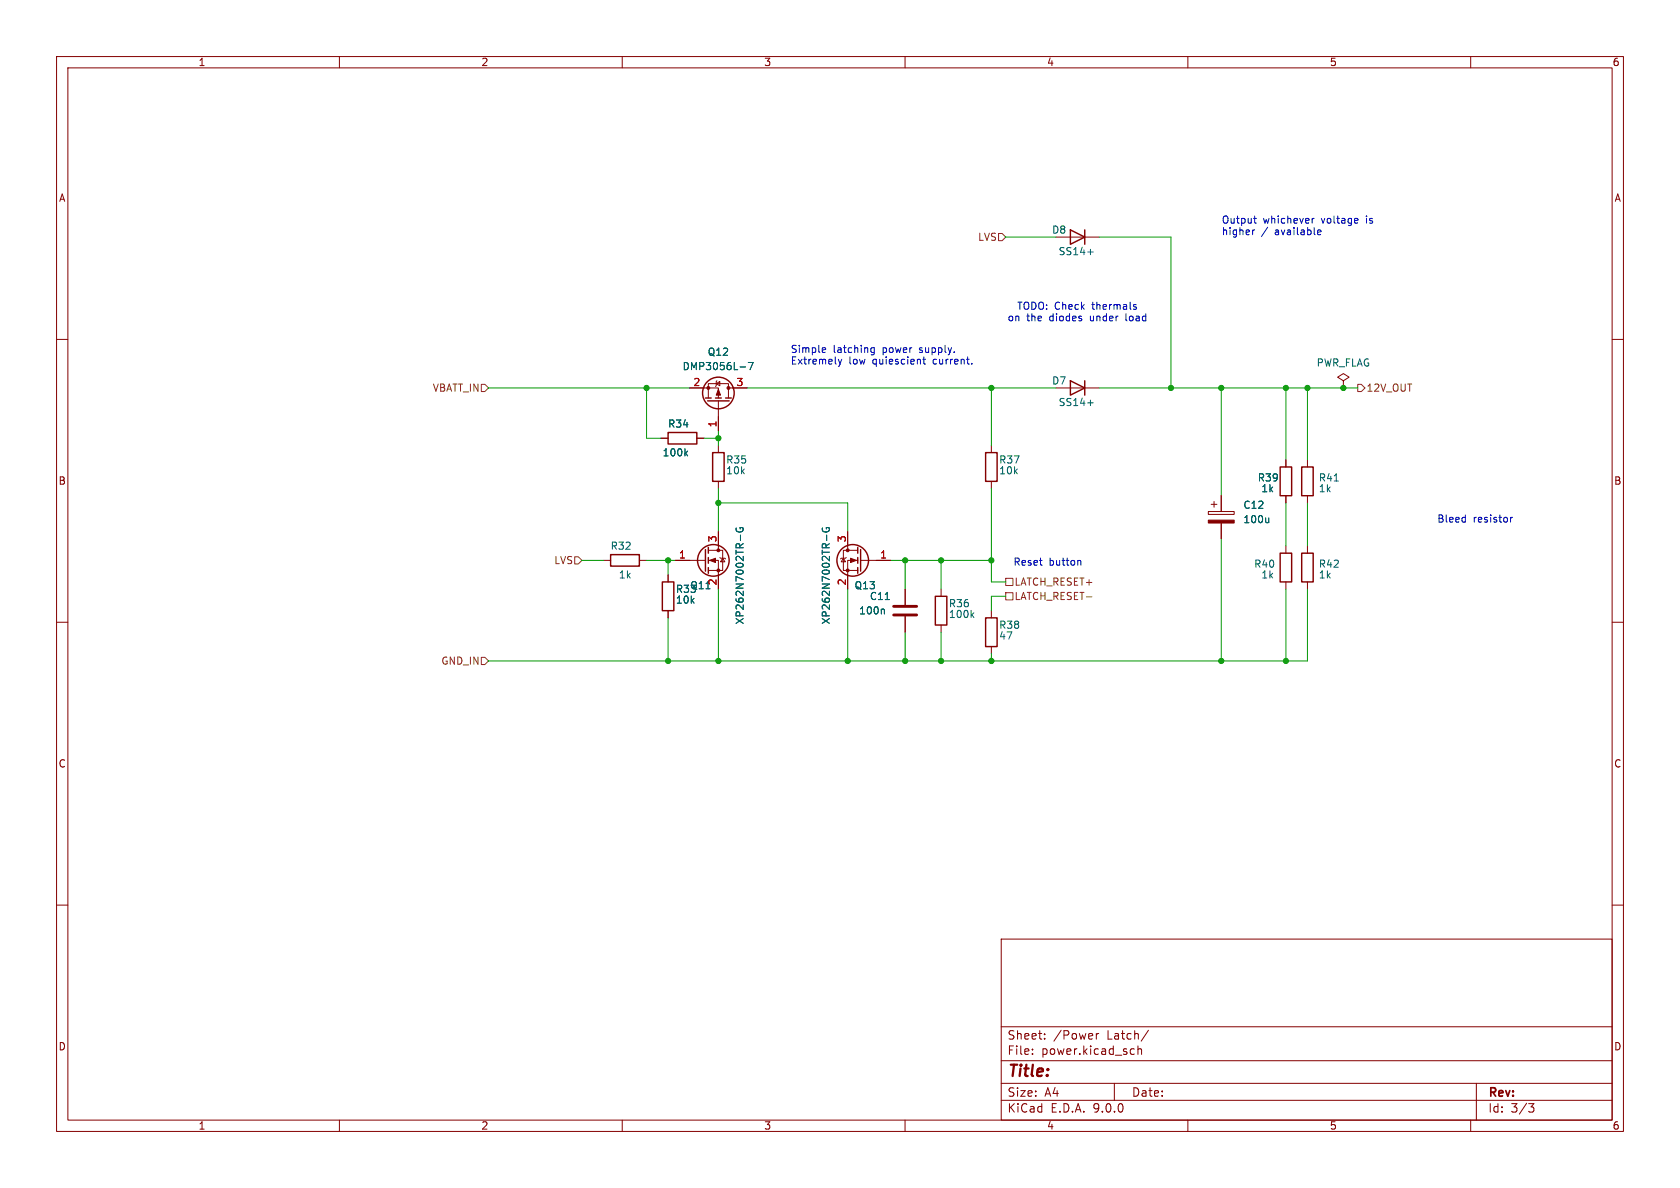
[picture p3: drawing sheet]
<svg xmlns="http://www.w3.org/2000/svg" width="297mm" height="210mm" viewBox="0 0 297 210" stroke-linecap="round" stroke-linejoin="round" font-family="sans-serif">
<g fill="none" stroke="#840000" stroke-width=".18">
<path d="M10 10h277v190h-277zM12 12h273v186h-273zM60 10v2M110 10v2M160 10v2M210 10v2M260 10v2M186.7 41.9h7.6M10 60h2M116.8 77.5h1.3M121.9 68.6h5.1v1.8M123.2 77.5h1.3"/>
<path d="M125.2 70.4v-2.6h3.6v2.6M126.6 67.8l.7-.4v.8zM126.7 67.3l-.1 .1v.8l-.1 .1M127 70.9v5.3M127 78.7v1.3M128.8 68.6h3.3M175.3 78.7v1.3M186.7 68.6h7.6M237.5 67.3l-1-.6 1-.7 1 .7-1 .6v1.3M237.5 68.6h.1M285 60h2M106.7 99.1h1.2"/>
<path d="M113 99.1h1.3M119.4 99.1h5.3M125.2 97.3h2.6v3.5h-2.6M125.2 99.1h1.8v5M127 85.1v1.3M127 94v3.3M127.3 98.6l.1 .1h.7l.2 .1M127.8 98.7l.3 .6h-.7zM149.1 98.7l.4 .6h-.8zM149.6 98.6l-.1 .1h-.8l-.1 .1M149.9 94v3.3M151.6 97.3h-2.5v3.5h2.5"/>
<path d="M151.6 99.1h-1.7v5M152.1 99.1h5.4M175.3 85.1v1.3M213.6 90.4h4.6v.5h-4.6zM214.1 89.2h1M214.6 88.6v1.1M215.9 87.6v2.8M215.9 92.5v2.8M227.3 81.3v1.3M227.3 87.6v1.3M227.3 96.5v1.3M231.1 81.3v1.3"/>
<path d="M231.1 87.6v1.3M231.1 96.5v1.3M10 110h2M118.1 101.6v1.3M118.1 108v1.2M160 104.1v2.8M160 109v2.8M166.4 104.1v1.3M166.4 110.5v1.3M175.3 108v1.2M175.3 114.3v1.3M227.3 102.9v1.2"/>
<path d="M231.1 102.9v1.2M285 110h2M10 160h2M177 166h108v32h-108zM285 160h2M60 198v2M110 198v2M160 198v2M177 194.5h108M177 191.5h108M177 187.5h108M177 181.5h108"/>
<path d="M182.5 186.3v.1M182.5 185.5v.1M184.7 183.6v.1M184.7 182.8v.1M193.8 182.7v1M194.2 182.7l-.2 .1-.2 .2M197 191.5v3M200.1 185.4l.4 .1M200.5 186.3l-.4 .1M201.2 185.5l.2-.1 .3 .1 .1 .9M201.2 184.9v1.5M203 182.1l-1.3 2"/>
<path d="M210 198v2M260 198v2M261 191.5v6.5M270.2 195.1h1l-.5 .6 .4 .1 .1 .5-.3 .3h-.4"/>
</g>
<g fill="none" stroke="#840000" stroke-width=".25">
<path d="M189.2 40.6l2.6 1.3-2.6 1.3zM191.8 40.6v2.6M118.1 76.5h5.1v2h-5.1zM124.7 70.4h1M125.1 70.9h3.8M126.5 70.4h1M128.3 70.4h1M189.2 67.3l2.6 1.3-2.6 1.3zM191.8 67.3v2.6M107.9 98h5.1v2.1h-5.1zM124.7 97.2v3.8M125.2 96.8v1"/>
<path d="M125.2 98.6v1M126 80h2v5.1h-2zM151.6 96.8v1M151.6 98.6v1M152.1 97.2v3.8M174.2 80h2.1v5.1h-2.1zM226.3 97.8h2v5.1h-2zM226.3 82.6h2v5h-2zM230.1 82.6h2.1v5h-2.1zM230.1 97.8h2.1v5.1h-2.1zM117.1 102.9h2v5.1h-2zM125.2 100.3v1"/>
<path d="M151.6 100.3v1M165.4 105.4h2v5.1h-2zM174.2 109.2h2.1v5.1h-2.1z"/>
<circle cx="127" cy="69.5" r="2.79"/>
<circle cx="126.1" cy="99.1" r="2.79"/>
<circle cx="150.7" cy="99.1" r="2.79"/>
</g>
<g fill="none" stroke="#006464" stroke-width=".18">
<path d="M192.3 44.5h1M121.6 79.7l-.5 .5M130.8 64.9h1M132.3 64.1h.8l-.5 1.2M192.3 71.2h1M121.2 80.1l.4 .5M130.2 93.3a.59 .59 0 0 0 .6 .8 .59 .59 0 0 0 .5-.8h-.5v.2M130.9 94.6v1M145.4 93.3a.59 .59 0 0 0 .6 .8 .59 .59 0 0 0 .6-.8h-.5v.2M146.1 94.6v1M224.3 91.6v.8M224.3 92.3l-.2 .1"/>
<path d="M235.9 85h.7M156.2 107.7l.2 .2v.6M156.5 106h.7M171.8 108.7l.4 .5M172.2 108.3l-.5 .5"/>
</g>
<g fill="#840000" stroke="#840000" stroke-width=".18">
<path d="M127 68.8l.4 1.1h-.8z"/>
<path d="M125.5 99.1l1-.4v.7z"/>
<path d="M150.4 98.7l1 .4-1 .3z"/>
<path d="M213.6 91.9h4.6v.6h-4.6z"/>
<circle cx="128.8" cy="68.6" r=".25"/>
<circle cx="125.2" cy="68.6" r=".25"/>
<circle cx="127" cy="97.3" r=".25"/>
<circle cx="127" cy="100.8" r=".25"/>
<circle cx="149.9" cy="97.3" r=".25"/>
<circle cx="149.9" cy="100.8" r=".25"/>
</g>
<path d="M158 107.2h4.1M158 108.7h4.1" fill="none" stroke="#840000" stroke-width=".51"/>
<path d="M176.5 41.3h.7l.6 .6-.6 .6h-.7zM85.1 67.9h.6l.7 .7-.7 .6h-.6zM240 67.9h.7l.6 .7-.6 .6h-.7zM101.6 98.4h.6l.7 .7-.7 .6h-.6zM85.1 116.2h.6l.7 .6-.7 .7h-.6zM177.8 104.8h1.3v1.2h-1.3zM177.8 102.2h1.3v1.3h-1.3z" fill="none" stroke="#725600" stroke-width=".18"/>
<g fill="none" stroke="#009600" stroke-width=".18">
<path d="M177.8 41.9h8.9M194.3 41.9h12.7v26.7M86.4 68.6h35.5M114.3 68.6v8.9h2.5M124.5 77.5h2.5M127 76.2v2.5M132.1 68.6h54.6M175.3 68.6v10.1M194.3 68.6h45.7M215.9 68.6v19M227.3 68.6v12.7M231.1 68.6v12.7"/>
<path d="M102.9 99.1h3.8M114.3 99.1h5.1M118.1 99.1v2.5M127 86.4v7.6M127 88.9h22.9v5.1M157.5 99.1h17.8M160 99.1v5M166.4 99.1v5M175.3 86.4v16.5h2.5M215.9 95.3v21.5M227.3 88.9v7.6M231.1 88.9v7.6"/>
<path d="M118.1 109.2v7.6M127 104.1v12.7M149.9 104.1v12.7M160 111.8v5M166.4 111.8v5M175.3 115.6v1.2M177.8 105.4h-2.5v2.6M227.3 104.1v12.7M231.1 104.1v12.7h-144.7"/>
</g>
<g fill="none" stroke="#0000c2" stroke-width=".18">
<path d="M221.6 38.6h.5M221.8 38.2v1.1l.3 .2M232 38.6v.9M232.3 38.6l-.3 .2M239.9 38.6l.2 .3-.6 .1M240 39.4l-.1 .1M200.4 54.2l.5 .2v.2l-.4 .1M200.4 53.9h.5M221.4 40.6v.9M221.8 40.6l-.4 .3M233 40.7l.4-.1 .1 .4-.6 .1M233 41.4h.5"/>
<path d="M145.5 61.5h.4l.1 .3-.6 .1M145.9 62.3h-.4M148.2 63.5l.3 .9M148.5 64.4l-.3 .4M148.8 63.5l-.3 .9M154.6 61.5h-.4l-.2 .2 .1 .6h.5M154.6 61.5v1l-.2 .2M163.1 63.5h.5M163.3 63.1v1.1l.3 .2M171.8 64.2v.2M190.7 99.1l.4 .2v.6M258.9 91.4l.2 .1"/>
<path d="M259.1 91v1.3M259.1 92.2l-.2 .1M267 91.4v.9M267.4 91.4l-.4 .3"/>
</g>
<g fill="#009600" stroke="#009600" stroke-width=".18">
<circle cx="175.3" cy="116.8" r=".46"/>
<circle cx="166.4" cy="116.8" r=".46"/>
<circle cx="175.3" cy="99.1" r=".46"/>
<circle cx="166.4" cy="99.1" r=".46"/>
<circle cx="175.3" cy="68.6" r=".46"/>
<circle cx="127" cy="77.5" r=".46"/>
<circle cx="114.3" cy="68.6" r=".46"/>
<circle cx="160" cy="99.1" r=".46"/>
<circle cx="127" cy="116.8" r=".46"/>
<circle cx="118.1" cy="116.8" r=".46"/>
<circle cx="118.1" cy="99.1" r=".46"/>
<circle cx="149.9" cy="116.8" r=".46"/>
<circle cx="160" cy="116.8" r=".46"/>
<circle cx="127" cy="88.9" r=".46"/>
<circle cx="207" cy="68.6" r=".46"/>
<circle cx="215.9" cy="68.6" r=".46"/>
<circle cx="231.1" cy="68.6" r=".46"/>
<circle cx="237.5" cy="68.6" r=".46"/>
<circle cx="227.3" cy="68.6" r=".46"/>
<circle cx="227.3" cy="116.8" r=".46"/>
<circle cx="215.9" cy="116.8" r=".46"/>
</g>
<text font-size="2.8" fill="#840000" x="178" y="190.9">Title:</text>
<g font-size="2.1" fill="#840000">
<text x="178" y="184">Sheet:</text>
<text x="186.2" y="184">/Power</text>
<text x="195.7" y="184">Latch/</text>
<text x="178" y="186.7">File:</text>
<text x="184.1" y="186.7">power.kicad_sch</text>
<text x="178" y="196.9">KiCad</text>
<text x="178" y="194.1">Size:</text>
<text x="184.7" y="194.1">A4</text>
<text x="185.7" y="196.9">E.D.A.</text>
<text x="193.3" y="196.9">9.0.0</text>
<text x="200" y="194.1">Date:</text>
<text x="263" y="194.3">Rev:</text>
<text x="263" y="196.9">Id:</text>
<text x="267.1" y="196.9">3/3</text>
</g>
<g font-size="1.8" fill="#840000">
<text x="35" y="11.9">1</text>
<text x="85" y="11.9">2</text>
<text x="135" y="11.9">3</text>
<text x="185" y="11.9">4</text>
<text x="235" y="11.9">5</text>
<text x="285" y="11.9">6</text>
<text x="10.3" y="35.9">A</text>
<text x="285.3" y="35.9">A</text>
<text x="10.3" y="85.9">B</text>
<text x="285.3" y="85.9">B</text>
<text x="10.3" y="135.9">C</text>
<text x="285.3" y="135.9">C</text>
<text x="10.3" y="185.9">D</text>
<text x="285.3" y="185.9">D</text>
<text x="35" y="199.9">1</text>
<text x="85" y="199.9">2</text>
<text x="135" y="199.9">3</text>
<text x="185" y="199.9">4</text>
<text x="235" y="199.9">5</text>
<text x="285" y="199.9">6</text>
</g>
<g font-size="1.8" fill="#006464">
<text x="185.9" y="41.5">D8</text>
<text x="187.1" y="45.3">SS14+</text>
<text x="120.6" y="65.6">DMP3056L-7</text>
<text x="125" y="63.1">Q12</text>
<text x="232.7" y="65">PWR_FLAG</text>
<text x="185.9" y="68.2">D7</text>
<text x="187.1" y="72">SS14+</text>
<text x="118" y="75.8">R34</text>
<text x="117.1" y="80.9">100k</text>
<text x="128.3" y="82.1">R35</text>
<text x="176.5" y="82.1">R37</text>
<text x="128.3" y="84">10k</text>
<text x="176.5" y="84">10k</text>
<text x="222.3" y="85.3">R39</text>
<text x="222.9" y="87.2">1k</text>
<text x="233.1" y="85.3">R41</text>
<text x="233.1" y="87.2">1k</text>
<text x="219.7" y="92.7">100u</text>
<text x="219.7" y="90.1">C12</text>
<text x="107.9" y="97.4">R32</text>
<text x="221.6" y="100.6">R40</text>
<text x="233.1" y="100.6">R42</text>
<text x="109.3" y="102.5">1k</text>
<text x="119.4" y="106.9">10k</text>
<text x="119.4" y="105">R33</text>
<text x="121.9" y="104.4">Q11</text>
<text x="151" y="104.4">Q13</text>
<text x="153.7" y="106.3">C11</text>
<text x="167.6" y="107.5">R36</text>
<text x="222.9" y="102.5">1k</text>
<text x="233.1" y="102.5">1k</text>
<text x="131.7" y="110.5" transform="rotate(-90 131.7 110.5)">XP262N7002TR-G</text>
<text x="146.9" y="110.5" transform="rotate(-90 146.9 110.5)">XP262N7002TR-G</text>
<text x="151.8" y="108.8">100n</text>
<text x="167.6" y="109.4">100k</text>
<text x="176.5" y="111.4">R38</text>
<text x="176.5" y="113.3">47</text>
</g>
<g font-size="1.8" fill="#0000c2">
<text x="215.9" y="39.6">Output</text>
<text x="215.9" y="41.7">higher</text>
<text x="223" y="41.7">/</text>
<text x="223.3" y="39.6">whichever</text>
<text x="225.5" y="41.7">available</text>
<text x="233.7" y="39.6">voltage</text>
<text x="241.8" y="39.6">is</text>
<text x="178" y="57">on</text>
<text x="179.7" y="55">TODO: Check</text>
<text x="181.5" y="57">the</text>
<text x="185.6" y="57">diodes</text>
<text x="193" y="57">under</text>
<text x="193.2" y="55">thermals</text>
<text x="199.5" y="57">load</text>
<text x="139.7" y="62.5">Simple</text>
<text x="139.7" y="64.5">Extremely</text>
<text x="147.3" y="62.5">latching</text>
<text x="150.1" y="64.5">low</text>
<text x="154.4" y="64.5">quiescient</text>
<text x="156.1" y="62.5">power</text>
<text x="162.8" y="62.5">supply.</text>
<text x="165.2" y="64.5">current.</text>
<text x="254" y="92.5">Bleed</text>
<text x="260.4" y="92.5">resistor</text>
<text x="179.1" y="100.1">Reset</text>
<text x="185.4" y="100.1">button</text>
</g>
<g font-size="1.8" fill="#725600">
<text x="172.8" y="42.8">LVS</text>
<text x="76.4" y="69.4">VBATT_IN</text>
<text x="241.5" y="69.4">12V_OUT</text>
<text x="97.9" y="99.9">LVS</text>
<text x="179.3" y="106.3">LATCH_RESET-</text>
<text x="179.3" y="103.7">LATCH_RESET+</text>
<text x="77.9" y="117.7">GND_IN</text>
</g>
<g font-size="1.8" fill="#a90000">
<text x="122.5" y="68.3">2</text>
<text x="130.1" y="68.3">3</text>
<text x="126.7" y="75.6" transform="rotate(-90 126.7 75.6)">1</text>
<text x="126.7" y="96" transform="rotate(-90 126.7 96)">3</text>
<text x="149.6" y="96" transform="rotate(-90 149.6 96)">3</text>
<text x="119.9" y="98.8">1</text>
<text x="155.5" y="98.8">1</text>
<text x="126.7" y="103.6" transform="rotate(-90 126.7 103.6)">2</text>
<text x="149.6" y="103.6" transform="rotate(-90 149.6 103.6)">2</text>
</g>
</svg>
